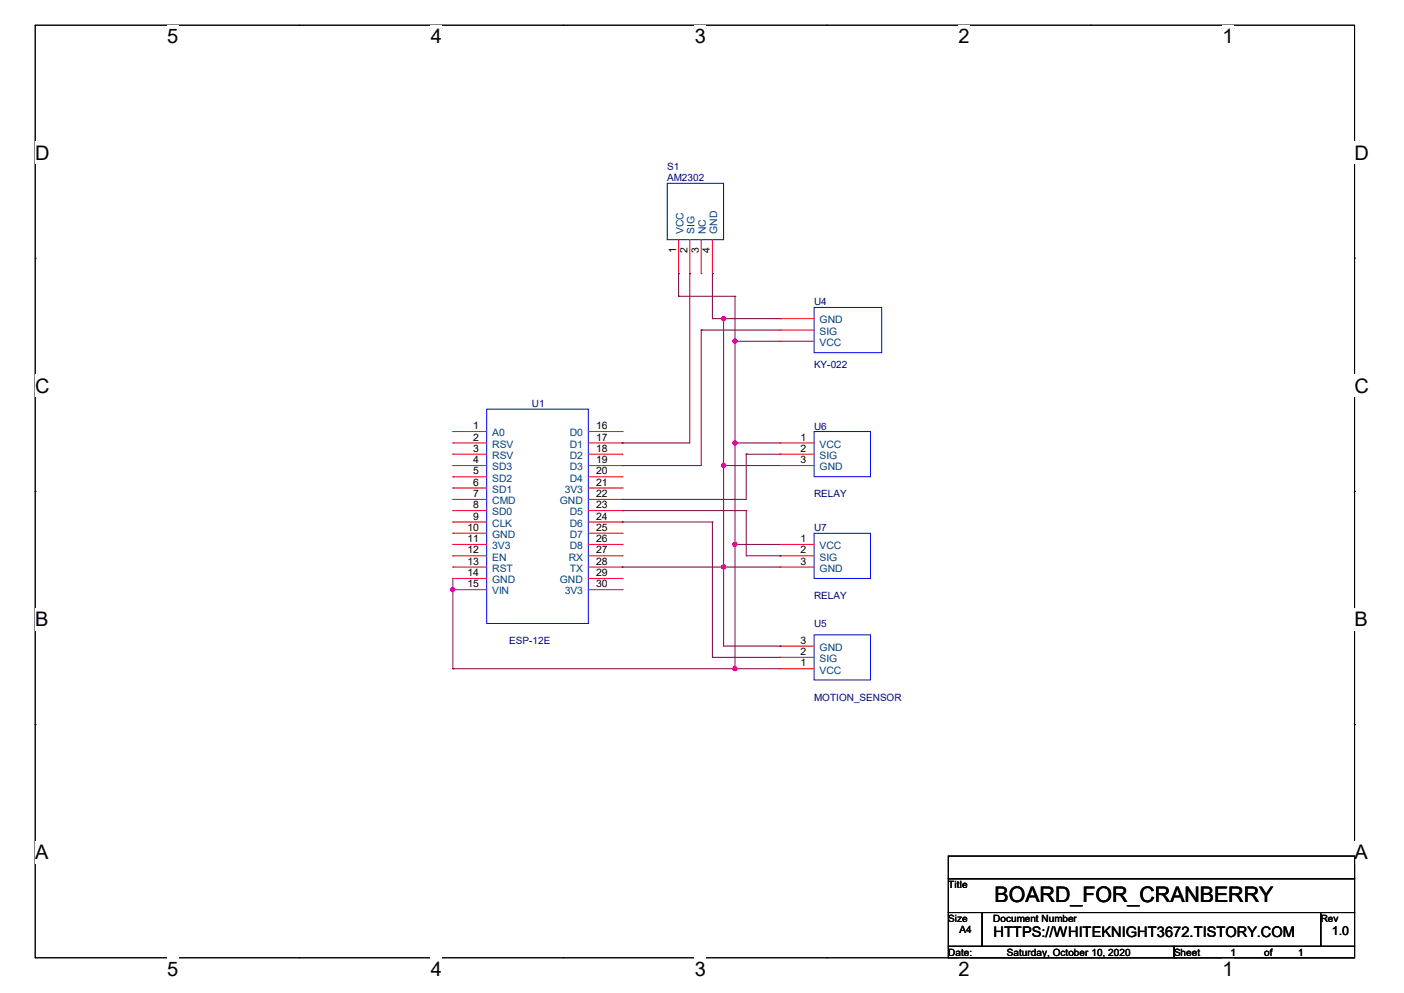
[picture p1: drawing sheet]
<svg xmlns="http://www.w3.org/2000/svg" width="297mm" height="210mm" viewBox="0 0 297 210" stroke-linecap="round" stroke-linejoin="round" font-family="sans-serif">
<path d="M7.5 5.3h279.1v197.3h-279.1z" fill="none" stroke="#000" stroke-width=".21"/>
<g fill="#fff">
<path d="M35.3 5.3h2.4v4.8h-2.4z"/>
<path d="M35.3 202.6h2.4v4.7h-2.4z"/>
</g>
<path d="M63.2 5.3h.1M63.2 202.6h.1" fill="none" stroke="#000" stroke-width=".21"/>
<g fill="#fff">
<path d="M91.1 5.3h2.4v4.8h-2.4z"/>
<path d="M91.1 202.6h2.4v4.7h-2.4z"/>
</g>
<path d="M119.1 5.3h.1M119.1 202.6h.1" fill="none" stroke="#000" stroke-width=".21"/>
<g fill="#fff">
<path d="M147 5.3h2.4v4.8h-2.4z"/>
<path d="M147 202.6h2.4v4.7h-2.4z"/>
</g>
<path d="M174.9 5.3h.1M174.9 202.6h.1" fill="none" stroke="#000" stroke-width=".21"/>
<g fill="#fff">
<path d="M202.8 5.3h2.3v4.8h-2.3z"/>
<path d="M202.8 202.6h2.3v4.7h-2.3z"/>
</g>
<path d="M230.7 5.3h.1M230.7 202.6h.1" fill="none" stroke="#000" stroke-width=".21"/>
<g fill="#fff">
<path d="M258.6 5.3h2.4v4.8h-2.4z"/>
<path d="M258.6 202.6h2.4v4.7h-2.4z"/>
<path d="M7.5 30h3v4.7h-3z"/>
<path d="M286.6 30h3v4.7h-3z"/>
<path d="M7.5 79.2h3v4.8h-3z"/>
<path d="M286.6 79.2h3v4.8h-3z"/>
</g>
<path d="M7.5 54.6h.1M286.6 54.6h.1" fill="none" stroke="#000" stroke-width=".21"/>
<g fill="#fff">
<path d="M7.5 128.6h2.8v4.7h-2.8z"/>
<path d="M286.6 128.6h2.8v4.7h-2.8z"/>
</g>
<path d="M7.5 103.9h.1M286.6 103.9h.1" fill="none" stroke="#000" stroke-width=".21"/>
<g fill="#fff">
<path d="M7.4 177.9h2.9v4.7h-2.9z"/>
<path d="M286.5 177.9h2.9v4.7h-2.9z"/>
</g>
<path d="M7.5 153.2h.1M286.6 153.2h.1M200.6 181.1h86v4.7h-86zM200.6 185.8h86v7.2h-86zM200.6 193h7.2v7.2h-7.2zM207.8 193h71.6v7.2h-71.6zM279.4 193h7.2v7.2h-7.2zM200.6 200.2h47.8v2.4h-47.8zM248.4 200.2h38.2v2.4h-38.2z" fill="none" stroke="#000" stroke-width=".21"/>
<path d="M141.1 38.8h12v11.9h-12zM172.2 65h14.3v9.6h-14.3zM103 86.5h21.5v45.4h-21.5zM172.2 91.3h11.9v9.5h-11.9zM172.2 112.8h11.9v9.5h-11.9zM172.2 134.3h11.9v9.5h-11.9z" fill="none" stroke="#00f" stroke-width=".21"/>
<g fill="none" stroke="#f00" stroke-width=".21">
<path d="M143.6 57.9h.1M143.6 50.7v7.2M145.9 57.9h.1M145.9 50.7v7.2M148.3 57.9h.1M148.3 50.7v7.2M150.7 57.9h.1M150.7 50.7v7.2M165 72.2h.1M165 69.8h.1M165 67.4h.1M165 72.2h7.2"/>
<path d="M165 69.8h7.2M165 67.4h7.2M95.8 91.3h.1M95.8 93.7h.1M95.8 96.1h.1M95.8 98.5h.1M95.8 93.7h7.2M95.8 96.1h7.2M95.8 98.5h7.2M95.8 91.3h7.2M124.5 93.7h7.1M124.5 96.1h7.1"/>
<path d="M124.5 98.5h7.1M124.5 91.3h7.1M131.6 91.3h.1M131.6 93.7h.1M131.6 96.1h.1M131.6 98.5h.1M165 93.7h.1M165 96.1h.1M165 98.5h.1M165 93.7h7.2M165 96.1h7.2M165 98.5h7.2"/>
<path d="M95.8 100.8h.1M95.8 103.2h.1M95.8 105.6h.1M95.8 108h.1M95.8 110.4h.1M95.8 112.8h.1M95.8 115.1h.1M95.8 117.6h.1M95.8 119.9h.1M95.8 100.8h7.2M95.8 103.2h7.2M95.8 105.6h7.2"/>
<path d="M95.8 108h7.2M95.8 110.4h7.2M95.8 112.8h7.2M95.8 115.1h7.2M95.8 117.6h7.2M95.8 119.9h7.2M124.5 100.8h7.1M124.5 103.2h7.1M124.5 105.6h7.1M124.5 108h7.1M124.5 110.4h7.1M124.5 112.8h7.1"/>
<path d="M124.5 115.1h7.1M124.5 117.6h7.1M124.5 119.9h7.1M131.6 100.8h.1M131.6 103.2h.1M131.6 105.6h.1M131.6 108h.1M131.6 110.4h.1M131.6 112.8h.1M131.6 115.1h.1M131.6 117.6h.1M131.6 119.9h.1"/>
<path d="M165 115.1h.1M165 117.6h.1M165 119.9h.1M165 115.1h7.2M165 117.6h7.2M165 119.9h7.2M95.8 122.3h.1M95.8 124.7h.1M95.8 122.3h7.2M95.8 124.7h7.2M124.5 122.3h7.1M124.5 124.7h7.1"/>
<path d="M131.6 122.3h.1M131.6 124.7h.1M165 139h.1M165 136.7h.1M165 139h7.2M165 136.7h7.2M165 141.4h.1M165 141.4h7.2"/>
</g>
<g fill="none" stroke="#800040" stroke-width=".21">
<path d="M143.6 57.9h.1M143.6 57.9v4.8M145.9 57.9h.1M145.9 57.9v35.8h-14.3M150.7 57.9h.1M150.7 57.9v9.5M143.6 62.7h.1M143.6 62.7h11.9M148.3 69.8h.1M148.3 69.8v28.7h-16.7M148.3 69.8h16.7M150.7 67.4h.1"/>
<path d="M150.7 67.4h14.3M153.1 67.4h.1M153.1 67.4v69.3h11.9M155.5 62.7h.1M155.5 72.2h.1M155.5 62.7v78.7M155.5 72.2h9.5M131.6 93.7h.1M131.6 98.5h.1M153.1 98.5h.1M153.1 98.5h11.9M155.5 93.7h.1"/>
<path d="M155.5 93.7h9.5M157.9 96.1h.1M157.9 96.1v9.5h-26.3M157.9 96.1h7.1M131.6 119.9h.1M131.6 108h.1M131.6 105.6h.1M131.6 110.4h.1M131.6 119.9h33.4M131.6 108h26.3M131.6 110.4h19.1M150.7 110.4h.1"/>
<path d="M150.7 110.4v28.6M153.1 119.9h.1M155.5 115.1h.1M155.5 115.1h9.5M157.9 108h.1M157.9 108v9.6h7.1M165 117.6h.1M95.8 124.7h.1M95.8 122.3v19.1M150.7 139h.1M150.7 139h14.3M165 136.7h.1"/>
<path d="M95.8 141.4h.1M95.8 141.4h69.2M155.5 141.4h.1"/>
</g>
<g fill="#f0f" stroke="#f0f" stroke-width=".21">
<circle cx="155.5" cy="141.4" r=".44"/>
<circle cx="153.1" cy="119.9" r=".46"/>
<circle cx="153.1" cy="67.4" r=".46"/>
<circle cx="155.5" cy="72.2" r=".44"/>
<circle cx="153.1" cy="98.4" r=".46"/>
<circle cx="155.5" cy="93.7" r=".44"/>
<circle cx="155.5" cy="115.1" r=".44"/>
<circle cx="95.8" cy="124.7" r=".44"/>
</g>
<text font-size="4.5" x="210.4" y="190.8">BOARD_FOR_CRANBERRY</text>
<g font-size="4.2">
<text x="35.3" y="9.1">5</text>
<text x="91.1" y="9.1">4</text>
<text x="147" y="9.1">3</text>
<text x="202.8" y="9.1">2</text>
<text x="258.6" y="9.1">1</text>
<text x="7.5" y="33.8">D</text>
<text x="286.6" y="33.8">D</text>
<text x="7.5" y="83.1">C</text>
<text x="286.6" y="83.1">C</text>
<text x="7.5" y="132.4">B</text>
<text x="286.6" y="132.4">B</text>
<text x="7.5" y="181.7">A</text>
<text x="286.6" y="181.7">A</text>
<text x="35.3" y="206.4">5</text>
<text x="91.1" y="206.4">4</text>
<text x="147" y="206.4">3</text>
<text x="202.8" y="206.4">2</text>
<text x="258.6" y="206.4">1</text>
</g>
<text font-size="3.1" x="210.1" y="198.2">HTTPS://WHITEKNIGHT3672.TISTORY.COM</text>
<text font-size="2.6" x="281.8" y="197.7">1.0</text>
<g font-size="2.2">
<text x="143" y="53.6" transform="rotate(-90 143 53.6)">1</text>
<text x="145.4" y="53.6" transform="rotate(-90 145.4 53.6)">2</text>
<text x="147.8" y="53.6" transform="rotate(-90 147.8 53.6)">3</text>
<text x="150.2" y="53.6" transform="rotate(-90 150.2 53.6)">4</text>
<text x="100.1" y="90.8">1</text>
<text x="100.1" y="93.2">2</text>
<text x="100.1" y="95.5">3</text>
<text x="126.1" y="90.8">16</text>
<text x="126.1" y="93.2">17</text>
<text x="126.1" y="95.5">18</text>
<text x="169.4" y="93.2">1</text>
<text x="169.4" y="95.5">2</text>
<text x="100.1" y="98">4</text>
<text x="100.1" y="100.3">5</text>
<text x="126.1" y="98">19</text>
<text x="126.1" y="100.3">20</text>
<text x="169.4" y="98">3</text>
<text x="100.1" y="102.7">6</text>
<text x="100.1" y="105.1">7</text>
<text x="100.1" y="107.5">8</text>
<text x="126.1" y="102.7">21</text>
<text x="126.1" y="105.1">22</text>
<text x="126.1" y="107.5">23</text>
<text x="98.9" y="112.3">10</text>
<text x="100.1" y="109.9">9</text>
<text x="126.1" y="109.9">24</text>
<text x="126.1" y="112.3">25</text>
<text x="98.9" y="114.6">11</text>
<text x="98.9" y="117.1">12</text>
<text x="98.9" y="119.4">13</text>
<text x="126.1" y="114.6">26</text>
<text x="126.1" y="117.1">27</text>
<text x="126.1" y="119.4">28</text>
<text x="169.4" y="114.6">1</text>
<text x="169.4" y="117.1">2</text>
<text x="169.4" y="119.4">3</text>
<text x="98.9" y="121.8">14</text>
<text x="98.9" y="124.2">15</text>
<text x="126.1" y="121.8">29</text>
<text x="126.1" y="124.2">30</text>
<text x="169.4" y="136.1">3</text>
<text x="169.4" y="140.9">1</text>
<text x="169.4" y="138.5">2</text>
</g>
<g font-size="2.2" fill="#004080">
<text x="144.6" y="49.5" transform="rotate(-90 144.6 49.5)">VCC</text>
<text x="146.9" y="49.5" transform="rotate(-90 146.9 49.5)">SIG</text>
<text x="149.3" y="49.5" transform="rotate(-90 149.3 49.5)">NC</text>
<text x="151.7" y="49.5" transform="rotate(-90 151.7 49.5)">GND</text>
<text x="173.4" y="70.8">SIG</text>
<text x="173.4" y="68.4">GND</text>
<text x="173.4" y="73.2">VCC</text>
<text x="104.1" y="92.3">A0</text>
<text x="104.1" y="94.7">RSV</text>
<text x="120.5" y="92.3">D0</text>
<text x="120.5" y="94.7">D1</text>
<text x="173.4" y="94.7">VCC</text>
<text x="104.1" y="97.1">RSV</text>
<text x="104.1" y="99.5">SD3</text>
<text x="104.1" y="101.9">SD2</text>
<text x="120.5" y="97.1">D2</text>
<text x="120.5" y="99.5">D3</text>
<text x="120.5" y="101.9">D4</text>
<text x="173.4" y="97.1">SIG</text>
<text x="173.4" y="99.5">GND</text>
<text x="104.1" y="104.2">SD1</text>
<text x="104.1" y="106.6">CMD</text>
<text x="118.4" y="106.6">GND</text>
<text x="119.5" y="104.2">3V3</text>
<text x="104.1" y="109">SD0</text>
<text x="104.1" y="111.4">CLK</text>
<text x="104.1" y="113.8">GND</text>
<text x="120.5" y="109">D5</text>
<text x="120.5" y="111.4">D6</text>
<text x="120.5" y="113.8">D7</text>
<text x="104.1" y="116.2">3V3</text>
<text x="104.1" y="118.6">EN</text>
<text x="120.3" y="118.6">RX</text>
<text x="120.5" y="116.2">D8</text>
<text x="173.4" y="116.2">VCC</text>
<text x="173.4" y="118.6">SIG</text>
<text x="104.1" y="120.9">RST</text>
<text x="104.1" y="123.4">GND</text>
<text x="104.1" y="125.7">VIN</text>
<text x="118.4" y="123.4">GND</text>
<text x="119.5" y="125.7">3V3</text>
<text x="120.6" y="120.9">TX</text>
<text x="173.4" y="120.9">GND</text>
<text x="173.4" y="137.7">GND</text>
<text x="173.4" y="142.4">VCC</text>
<text x="173.4" y="140">SIG</text>
</g>
<g font-size="2.1" fill="#000080">
<text x="141.1" y="35.9">S1</text>
<text x="141.1" y="38.3">AM2302</text>
<text x="172.2" y="64.6">U4</text>
<text x="172.2" y="77.9">KY-022</text>
<text x="112.5" y="86.1">U1</text>
<text x="172.2" y="90.8">U6</text>
<text x="172.2" y="105.2">RELAY</text>
<text x="172.2" y="112.4">U7</text>
<text x="172.2" y="126.7">RELAY</text>
<text x="107.7" y="136.2">ESP-12E</text>
<text x="172.2" y="132.6">U5</text>
<text x="172.2" y="148.2">MOTION_SENSOR</text>
</g>
<g font-size="2.1">
<text x="200.6" y="187.8">Title</text>
<text x="200.6" y="194.9">Size</text>
<text x="203" y="197.3">A4</text>
<text x="210.1" y="194.9">Document Number</text>
<text x="279.4" y="194.9">Rev</text>
<text x="200.6" y="202.1">Date:</text>
<text x="213" y="202.1">Saturday, October 10, 2020</text>
<text x="248.4" y="202.1">Sheet</text>
<text x="260.3" y="202.1">1</text>
<text x="267.5" y="202.1">of</text>
<text x="274.6" y="202.1">1</text>
</g>
</svg>
